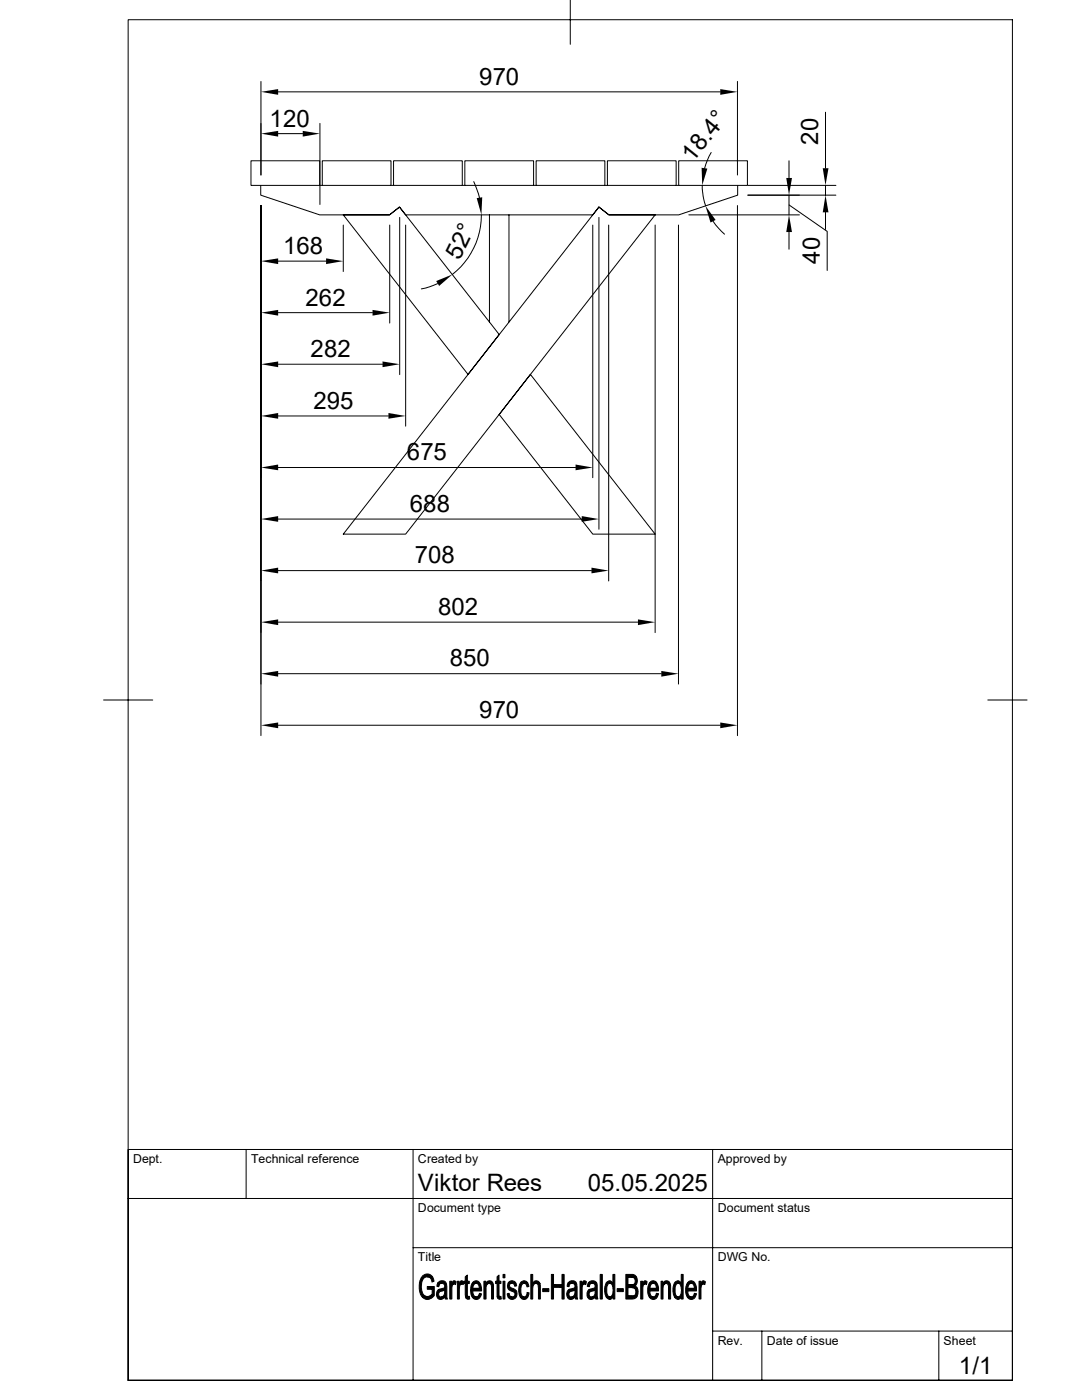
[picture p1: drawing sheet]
<svg xmlns="http://www.w3.org/2000/svg" width="216mm" height="279mm" viewBox="0 0 216 279" stroke-linecap="round" stroke-linejoin="round" font-family="sans-serif">
<g fill="none" stroke="#000" stroke-width=".2">
<path d="M25.6 3.9h176.4v271.6h-176.4zM52.1 16.3v18.6M55.5 18.3h88.2M113.8 0v8.8M147.2 16.3v18.6M50.1 32.1h13.7v4.9h-13.7zM52 37v1.9l11.8 4h13.9l2-1.6 1.2 1.6h37.4l1.2-1.6 2 1.6h13.9l11.8-4v-1.9M55.5 26.7h4.9M63.8 37h.5M63.8 24.6v16.2M64.3 32.1h13.7v4.9h-13.7zM78 37h.5"/>
<path d="M78.5 32.1h13.7v4.9h-13.7zM92.2 37h.6M92.8 32.1h13.7v4.9h-13.7zM94.5 36.2l1.2 3.3M106.5 37h.5M107 32.1h13.7v4.9h-13.7zM120.7 37h.5M121.2 32.1h13.7v4.9h-13.7zM134.9 37h.5M135.4 32.1h13.7v4.9h-13.7zM140.1 37l.2 2.1 .5 2M141.9 30.4l-.8 1.6-.5 1.6"/>
<path d="M149.2 37h17.6M157.4 38.9v4zM157.4 32.1v3.4M164.7 22.4v11.2M164.7 37v1.9M166.8 38.9h-17.6M52.1 41v105.8M55.5 52.1h9.6M68.5 42.9h9.2l2-1.6 19.9 25.5-6.2 7.9zM68.5 44.9v9.3M77.8 44.9v19.6M79.8 43.4v31.4"/>
<path d="M80.9 44.9v40.1M87.3 56.6l-1.6 .6-1.6 .5M96.1 42.9a15.1 15.1 0 0 1-5.8 11.9M97.7 42.9v21.4M101.6 42.9v21.4M118.3 44.9v50.4M119.5 41.3l2 1.6h9.2l-49.8 63.7h-12.4zM119.5 43.4v62.2M121.5 44.9v71.1M130.7 44.9v81.3M135.4 44.9v91.6M137.5 42.9h22"/>
<path d="M142.3 44.2l1 1.3 1.3 1.2M147.2 41v105.8M157.4 40.9l7.7 5.3v7.8M157.4 46.3v3.4M164.7 42.4v3.4M55.5 62.4h18.8M55.5 72.7h20.8M105.8 74.7l24.9 31.9h-12.4l-18.7-23.9zM55.5 83h22M55.5 93.3h59.4M55.5 103.6h60.6M55.5 113.9h62.5"/>
<path d="M20.7 139.7h9.8M55.5 124.2h71.8M55.5 134.5h76.5M197.1 139.7h7.8M55.5 144.7h88.2M25.6 239.2h176.4M49.1 229.4v9.8M82.4 229.4v46.1M142.2 229.4v46.1M202 229.4h-176.4v46.1M82.4 249h119.6M142.2 265.6h59.8"/>
<path d="M152 265.6v9.9M187.3 265.6v9.9"/>
</g>
<g fill="#000" stroke="#000" stroke-width=".2">
<path d="M84.3 254.7a1.27 1.27 0 0 1 2 .1h-1a1.66 1.66 0 0 0-1.2 2 1.62 1.62 0 0 0 1.2 1.9h-1.1a3.8 3.8 0 0 1 .1-4z" fill-rule="evenodd"/>
<path d="M85.3 254.8l1.1 .1 .2 .8-.4 .2a.94 .94 0 0 0-.9-1.1z" fill-rule="evenodd"/>
<path d="M85.3 256.8h1.4v1.8l-.3 .3a1.4 1.4 0 0 1-2.2-.1l1.3-.1 .7-.5v-.9h-.9z" fill-rule="evenodd"/>
<path d="M87.3 256.1h.9a.59 .59 0 0 0-.7 .7l-.3-.1z" fill-rule="evenodd"/>
<path d="M87.3 257.5h1.4a1.28 1.28 0 0 0-1.2 .8 .51 .51 0 0 0 .5 .6h.7a.88 .88 0 0 1-1.1 .3 .88 .88 0 0 1-.5-1.1z" fill-rule="evenodd"/>
<path d="M87.5 255.9a.98 .98 0 0 1 1.1-.2 .98 .98 0 0 1 .6 1.1v2l.1 .4h-.4l-.1-.4h-.5l.4-.5v-.8l-1.2-.1 .6-.2a.54 .54 0 0 0 .7-.5 .54 .54 0 0 0-.5-.6h-1z" fill-rule="evenodd"/>
<path d="M88 258.9l.8-.1-.1 .1z" fill-rule="evenodd"/>
<path d="M89.7 255.7h.4v.5h.5l-.3 .3-.1 .4v2.3h-.5z" fill-rule="evenodd"/>
<path d="M90.4 255.7h.6l-.1 .7-.8-.2z" fill-rule="evenodd"/>
<path d="M91.3 255.7h.3v.5h.5l-.2 .2-.2 .4v2.4h-.4z" fill-rule="evenodd"/>
<path d="M91.9 255.7l.3-.1 .3 .2-.1 .6-.8-.2z" fill-rule="evenodd"/>
<path d="M92.8 254.8l.5-.3v1.2h.3v.5h-.3v2.4l.2 .1h-.6l-.1-2.5h-.2v-.5h.2z" fill-rule="evenodd"/>
<path d="M92.9 258.7h.7l.1 .5h-.6z" fill-rule="evenodd"/>
<path d="M94.2 256.1h.8l-.3 .1-.2 .3-.1 .6h1.7v.2v.3h-1.8l.2 .9 .5 .3h-.8a3 3 0 0 1 0-2.7z" fill-rule="evenodd"/>
<path d="M94.4 255.9a.99 .99 0 0 1 1.1-.1 .99 .99 0 0 1 .5 1l.1 .3h-1.7h1.3l-.3-.8-.2-.2h-1z" fill-rule="evenodd"/>
<path d="M94.2 258.8h.9l.3-.1 .3-.6 .4 .1a.98 .98 0 0 1-.7 1.1 .98 .98 0 0 1-1.2-.5z" fill-rule="evenodd"/>
<path d="M96.6 255.7h.3v.5h.4l-.3 .7v2.3h-.4z" fill-rule="evenodd"/>
<path d="M97 256.1h.6l-.7 .1z" fill-rule="evenodd"/>
<path d="M97.2 255.8a.85 .85 0 0 1 1 0 .85 .85 0 0 1 .3 1v2.4h-.4v-2.3a.63 .63 0 0 0-.5-.8h-.6z" fill-rule="evenodd"/>
<path d="M99.2 254.8l.4-.3v1.2h.3v.5h-.3v2.4l.2 .1h-.6v-2.5h-.3v-.5h.3z" fill-rule="evenodd"/>
<path d="M99.2 258.7h.7l.1 .5h-.6z" fill-rule="evenodd"/>
<path d="M100.4 255.7h.4v3.5h-.4z" fill-rule="evenodd"/>
<path d="M100.4 254.3h.4v.7h-.4z" fill-rule="evenodd"/>
<path d="M101.4 256.1h.8a.49 .49 0 0 0-.6 .5 .49 .49 0 0 0 .6 .5 1.08 1.08 0 0 1 1 1.4 1.08 1.08 0 0 1-1.7 .5l-.1-.1 .8-.1a.57 .57 0 0 0 .5-.6 .57 .57 0 0 0-.6-.5 1.05 1.05 0 0 1-.7-1.6z" fill-rule="evenodd"/>
<path d="M101.2 258.2l.4-.1 .2 .6 .4 .1-.8 .1z" fill-rule="evenodd"/>
<path d="M101.6 255.8a.96 .96 0 0 1 1.5 .8l-.4 .1a.52 .52 0 0 0-.5-.6h-.8z" fill-rule="evenodd"/>
<path d="M104 255.9a.83 .83 0 0 1 1.3 .2h-.8a1.79 1.79 0 0 0-.5 2.2l.2 .4 .4 .1-.8-.1a3.1 3.1 0 0 1 .2-2.8z" fill-rule="evenodd"/>
<path d="M103.8 258.8h.9l.3-.2 .2-.7 .4 .1a1.07 1.07 0 0 1-1.4 1.2z" fill-rule="evenodd"/>
<path d="M104.6 256.1h.7l.2 .7h-.3l-.2-.5z" fill-rule="evenodd"/>
<path d="M105.9 254.3h.4v1.8h1.4h-.8l-.4 .2-.2 .7v2.2h-.4z" fill-rule="evenodd"/>
<path d="M106.6 255.7h.7l.4 .4h-1.4z" fill-rule="evenodd"/>
<path d="M106.9 256.1h.8l.1 3.1h-.4v-2.7l-.2-.3z" fill-rule="evenodd"/>
<path d="M108.3 257.2h1.2v.6h-1.2z" fill-rule="evenodd"/>
<path d="M110 254.3h.4v2.1l1.7 .5h-1.7v2.3h-.4z" fill-rule="evenodd"/>
<path d="M112.1 254.3h.5v4.9h-.5v-2.3l-1.7-.5h1.7z" fill-rule="evenodd"/>
<path d="M113.3 256.1h.9a.59 .59 0 0 0-.7 .7l-.3-.1z" fill-rule="evenodd"/>
<path d="M113.3 257.5h1.4a1.28 1.28 0 0 0-1.2 .8 .51 .51 0 0 0 .5 .6h.7a.9 .9 0 0 1-1.2 .3 .9 .9 0 0 1-.4-1.1z" fill-rule="evenodd"/>
<path d="M113.5 255.9a.98 .98 0 0 1 1.1-.2 .98 .98 0 0 1 .5 1.1v2l.2 .4h-.4l-.1-.4h-.5l.4-.5v-.8l-1.2-.1 .6-.2a.54 .54 0 0 0 .7-.5 .54 .54 0 0 0-.5-.6h-1z" fill-rule="evenodd"/>
<path d="M114 258.9l.8-.1-.1 .1z" fill-rule="evenodd"/>
<path d="M115.7 255.7h.4v.5h.5l-.3 .3-.1 .4v2.3h-.5z" fill-rule="evenodd"/>
<path d="M116.4 255.7h.6l-.1 .7-.8-.2z" fill-rule="evenodd"/>
<path d="M117.4 256.1h.7a.53 .53 0 0 0-.5 .7l-.4-.1z" fill-rule="evenodd"/>
<path d="M117.4 257.5h1.3a1.17 1.17 0 0 0-1.1 .8l.2 .5 .9 .1a.9 .9 0 0 1-1.2 .3 .9 .9 0 0 1-.4-1.2z" fill-rule="evenodd"/>
<path d="M117.5 255.9a1.01 1.01 0 0 1 1.3-.2 1.01 1.01 0 0 1 .4 1.3l.1 2.2h-.4l-.1-.4h-.5l.4-.5v-.8l-1.2-.1 .7-.2a.53 .53 0 0 0 .6-.5 .53 .53 0 0 0-.6-.6h-.8z" fill-rule="evenodd"/>
<path d="M118 258.9l.8-.1-.1 .1z" fill-rule="evenodd"/>
<path d="M119.8 254.3h.4v4.9h-.4z" fill-rule="evenodd"/>
<path d="M121.1 255.9a.71 .71 0 0 1 1.2 .2h-.6a1.34 1.34 0 0 0-.6 1.7l.1 .5a.57 .57 0 0 0 .5 .5l-.8-.1a3.3 3.3 0 0 1 .2-2.8z" fill-rule="evenodd"/>
<path d="M120.9 258.8h1.4a.73 .73 0 0 1-.6 .5 .73 .73 0 0 1-.8-.5z" fill-rule="evenodd"/>
<path d="M122.3 254.3h.4v4.9h-.4v-.4h-.4a1.99 1.99 0 0 0-.1-2.7h-.1h.6z" fill-rule="evenodd"/>
<path d="M123.1 257.2h1.3v.6h-1.3z" fill-rule="evenodd"/>
<path d="M124.9 254.3l1.6 .1 .5 .5h-1.7v1.5l1.6 .1-.2 .1 .4 .4h-1.8v1.7h1.8l-.4 .5h-1.8z" fill-rule="evenodd"/>
<path d="M125.9 254.9h1.1l.2 .5-.1 .6-.2 .5-1.6-.1h.7a.74 .74 0 0 0 .7-.8 .74 .74 0 0 0-.8-.7z" fill-rule="evenodd"/>
<path d="M126.1 257h1l.2 .8-.2 .9h-1.8h.8a.85 .85 0 0 0 .8-.9 .85 .85 0 0 0-.8-.8z" fill-rule="evenodd"/>
<path d="M127.8 255.7h.4v.5h.5l-.3 .3-.1 .4v2.3h-.5z" fill-rule="evenodd"/>
<path d="M128.4 255.8l.1-.1a.39 .39 0 0 1 .6 .1l-.1 .6-.8-.2z" fill-rule="evenodd"/>
<path d="M129.5 256.1h.8l-.4 .3-.2 .7h1.7v.5h-1.7l.1 .9 .5 .3h-.8a3.2 3.2 0 0 1 0-2.7z" fill-rule="evenodd"/>
<path d="M129.8 255.9a.95 .95 0 0 1 1-.2 .95 .95 0 0 1 .5 .9l.1 .5h-1.7h1.3l-.3-.8-.2-.2h-1z" fill-rule="evenodd"/>
<path d="M129.5 258.8h1l.3-.2 .2-.5 .4 .1a1.01 1.01 0 0 1-.6 1 1.01 1.01 0 0 1-1.1-.2z" fill-rule="evenodd"/>
<path d="M131.9 255.7h.3v.5h.5l-.3 .3-.1 .5v2.2h-.4z" fill-rule="evenodd"/>
<path d="M132.3 256.1h.6l-.7 .1z" fill-rule="evenodd"/>
<path d="M132.6 255.7a.9 .9 0 0 1 1 .2 .9 .9 0 0 1 .2 .9v2.4h-.4v-2.5l-.2-.5-.9-.1z" fill-rule="evenodd"/>
<path d="M134.7 255.9a.7 .7 0 0 1 .7-.3 .7 .7 0 0 1 .5 .5h-.6a1.34 1.34 0 0 0-.6 1.7l.1 .5a.57 .57 0 0 0 .5 .5l-.8-.1a3.3 3.3 0 0 1 .2-2.8z" fill-rule="evenodd"/>
<path d="M134.6 258.8h1.3a.7 .7 0 0 1-.6 .5 .7 .7 0 0 1-.7-.5z" fill-rule="evenodd"/>
<path d="M135.9 254.3h.4v4.9h-.4v-.4h-.4a1.99 1.99 0 0 0-.1-2.7h-.1h.6z" fill-rule="evenodd"/>
<path d="M137.1 256.1h.8l-.4 .3-.3 .7h1.8v.5h-1.8l.2 .9 .5 .3h-.8a3.2 3.2 0 0 1 0-2.7z" fill-rule="evenodd"/>
<path d="M137.3 255.9a.95 .95 0 0 1 1.1-.2 .95 .95 0 0 1 .5 .9l.1 .5h-1.8h1.4l-.3-.8-.3-.2h-.9z" fill-rule="evenodd"/>
<path d="M137.1 258.8h.9l.4-.2 .2-.5 .4 .1a1.01 1.01 0 0 1-.6 1 1.01 1.01 0 0 1-1.1-.2z" fill-rule="evenodd"/>
<path d="M139.5 255.7h.3v.5h.5l-.3 .3-.1 .5v2.2h-.4z" fill-rule="evenodd"/>
<path d="M140 255.8l.1-.1a.43 .43 0 0 1 .7 .1l-.2 .6-.8-.2z" fill-rule="evenodd"/>
</g>
<g fill="#000">
<path d="M52.1 18.3l3.4-.5v1.1zM143.7 17.8l3.5 .5-3.5 .6zM52.1 26.7l3.4-.6v1.2zM60.4 26.1l3.4 .6-3.4 .6zM95.1 39.5l1.1-.1-.1 3.5zM140 33.5l1.1 .2-1 3.3zM156.9 35.5h1.1l-.6 3.4zM164.2 33.6h1.1l-.6 3.4zM52.1 52.1l3.4-.5v1.1zM65.1 51.6l3.4 .5-3.4 .6zM87 56.1l3.3-1.3-2.7 2.3zM140.8 41.1l2 2.8-1 .5z"/>
<path d="M157.4 42.9l.6 3.4h-1.1zM164.7 38.9l.6 3.5h-1.1zM52.1 62.4l3.4-.6v1.2zM52.1 72.7l3.4-.6v1.2zM74.3 61.8l3.5 .6-3.5 .6zM76.3 72.1l3.5 .6-3.5 .6zM52.1 83l3.4-.6v1.2zM52.1 93.3l3.4-.6v1.2zM77.5 82.4l3.4 .6-3.4 .6zM114.9 92.7l3.4 .6-3.4 .6zM52.1 103.6l3.4-.6v1.1zM52.1 113.9l3.4-.6v1.1z"/>
<path d="M116.1 103l3.4 .6-3.4 .5zM118 113.3l3.5 .6-3.5 .5zM52.1 124.2l3.4-.6v1.2zM52.1 134.5l3.4-.6v1.1zM127.3 123.6l3.4 .6-3.4 .6zM132 133.9l3.4 .6-3.4 .5zM52.1 144.7l3.4-.5v1.1zM143.7 144.2l3.5 .5-3.5 .6z"/>
</g>
<g font-size="4.8">
<text x="95.6" y="16.9">970</text>
<text x="53.8" y="25.3">120</text>
<text x="163.3" y="28.9" transform="rotate(-90 163.3 28.9)">20</text>
<text x="138.3" y="32.5" transform="rotate(-51 138.3 32.5)">18.4°</text>
<text x="56.5" y="50.7">168</text>
<text x="91.7" y="52.1" transform="rotate(-64 91.7 52.1)">52°</text>
<text x="163.6" y="52.7" transform="rotate(-90 163.6 52.7)">40</text>
<text x="61" y="61">262</text>
<text x="62" y="71.3">282</text>
<text x="62.5" y="81.6">295</text>
<text x="81.2" y="91.9">675</text>
<text x="81.8" y="102.2">688</text>
<text x="82.8" y="112.4">708</text>
<text x="87.4" y="122.7">802</text>
<text x="89.7" y="133">850</text>
<text x="95.6" y="143.3">970</text>
<text x="83.4" y="237.7">Viktor Rees</text>
<text x="117.3" y="237.7">05.05.2025</text>
<text x="191.3" y="274.2">1/1</text>
</g>
<g font-size="2.5">
<text x="26.5" y="232.1">Dept.</text>
<text x="50.1" y="232.1">Technical reference</text>
<text x="83.4" y="232.1">Created by</text>
<text x="143.2" y="232.1">Approved by</text>
<text x="83.4" y="241.9">Document type</text>
<text x="143.2" y="241.9">Document status</text>
<text x="83.4" y="251.8">Title</text>
<text x="143.2" y="251.8">DWG No.</text>
<text x="143.2" y="268.4">Rev.</text>
<text x="153" y="268.4">Date of issue</text>
<text x="188.3" y="268.4">Sheet</text>
</g>
</svg>
